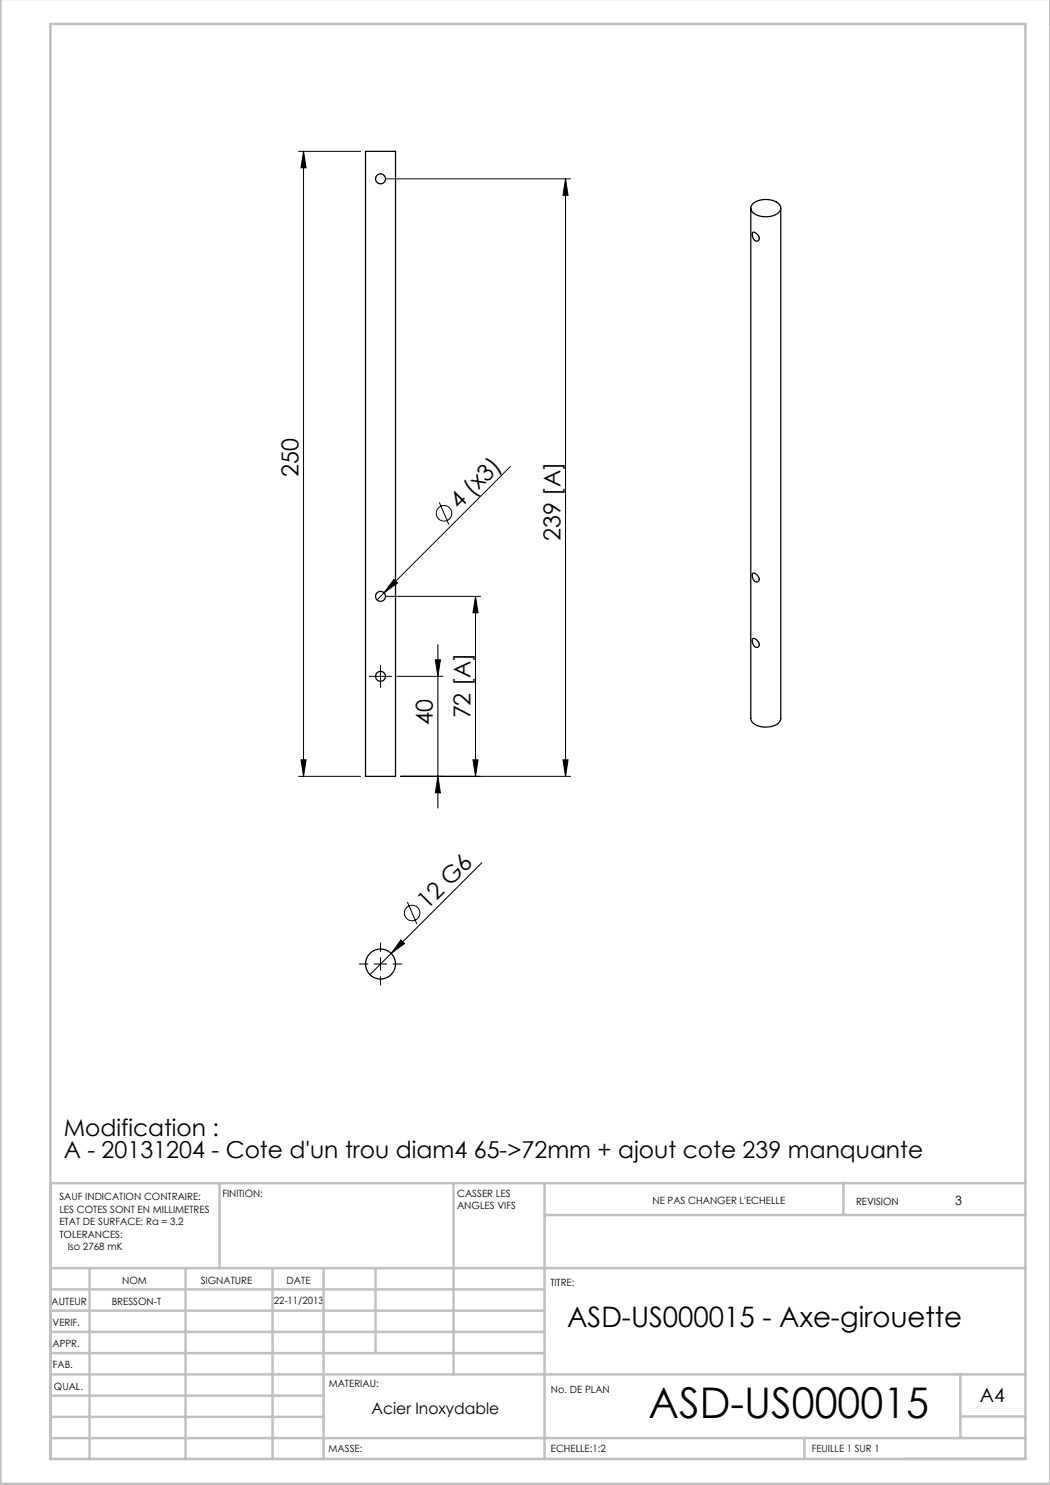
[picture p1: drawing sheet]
<svg xmlns="http://www.w3.org/2000/svg" width="210mm" height="297mm" viewBox="0 0 210 297" stroke-linecap="round" stroke-linejoin="round" font-family="sans-serif">
<g fill="none" stroke="#000" stroke-width=".2">
<path d="M59.7 30.3h12.4M60.7 30.3v125M60.7 30.3l.5 3.3h-1zM77.1 35.8h37M113.1 35.8v119.5M113.1 35.8l.5 3.3h-1zM102.1 93.3l-26.7 26.7M77.1 119.3h19M78.8 115.9l.7 .7-2.7 2zM87.9 100.5l1.8 4.4M95.1 119.3l.5 3.3h-1zM95.1 119.3v36"/>
<path d="M74.9 135.3h2.5M76.1 134v2.5M79.4 135.3h9.2M87.1 132h1l-.5 3.3zM87.6 128.9v32.7M59.7 155.3h12.4M60.2 152h1l-.5 3.3zM87.6 155.3l.5 3.3h-1zM94.6 152h1l-.5 3.3zM112.6 152h1l-.5 3.3zM114.1 155.3h-34M96.4 172.5l-22.4 22.4"/>
<path d="M74.9 192.8h2.5M76.1 191.6v2.5M80.2 188l.7 .7-2.7 2zM81.5 180.4l1.9 4.4"/>
<circle cx="88.8" cy="102.7" r="1.56"/>
<circle cx="82.4" cy="182.6" r="1.56"/>
</g>
<path d="M74.9 135.3h-1M76.1 134v-1M76.1 136.5v1M77.4 135.3h1M73.6 192.8h-1.7M76.1 190.3v-1.7M76.1 195.3v1.8M78.6 192.8h1.8" fill="none" stroke="#000" stroke-width=".2" stroke-dasharray="30.5 1.3 1.3 1.3"/>
<g fill="none" stroke="#c0c0c0" stroke-width=".5">
<path d="M.1 -.1v296.9h210M10.1 236.6h195M43.9 236.6v17M90.7 236.6v38.3M108.9 236.6v55.3M168.7 236.5v6.4M10.1 253.6h195M10.1 257.9h98.8M17.9 253.6v38.3M37.1 253.6v38.3M54.5 253.6v38.3M64.7 253.6v38.3"/>
<path d="M75.1 253.6v17M108.9 243h96.2M10.1 270.6h98.8M10.1 266.4h98.8M10.1 262.1h98.8M10.1 279.1h54.6M10.1 274.9h195M192.1 274.8v12.7M10.1 291.8h195v-287h-195v287.1M10.1 287.6h195M10.1 283.4h54.6M160.9 287.5v4.3"/>
<path d="M192.1 283.3h13"/>
</g>
<g fill="#000">
<path d="M78.8 115.9l.7 .7-2.7 2zM80.2 188l.7 .7-2.7 2z"/>
<path d="M113.1 35.8l.5 3.3h-1zM112.6 152h1l-.5 3.3z"/>
<path d="M87.6 155.3l.5 3.3h-1zM87.1 132h1l-.5 3.3zM60.2 152h1l-.5 3.3zM60.7 30.3l.5 3.3h-1zM94.6 152h1l-.5 3.3zM95.1 119.3l.5 3.3h-1z"/>
</g>
<g fill="none" stroke="#000" stroke-width=".25">
<path d="M73.1 30.3h6v125h-6zM150.2 41.6v102.1a2.02 2.02 0 0 0 1.9 1.6 3.7 3.7 0 0 0 4-1.2l.1-102.5M150.5 40.8a4.2 4.2 0 0 1 5.4 .1 1.34 1.34 0 0 1-.9 2.1 4.2 4.2 0 0 1-4.7-.8 1.09 1.09 0 0 1 .2-1.4zM150.6 46.4a1.36 1.36 0 0 1 1.2 1.5 .65 .65 0 0 1-.7 .3 .65 .65 0 0 1-.5-.6l-.1-.6zM150.6 114.6a1.36 1.36 0 0 1 1.2 1.5 .65 .65 0 0 1-.7 .3 .65 .65 0 0 1-.5-.6l-.1-.6zM150.6 127.7a1.36 1.36 0 0 1 1.2 1.5 .65 .65 0 0 1-.7 .3 .65 .65 0 0 1-.5-.6l-.1-.7z"/>
<circle cx="76.1" cy="35.8" r="1"/>
<circle cx="76.1" cy="119.3" r="1"/>
<circle cx="76.1" cy="135.3" r="1"/>
<circle cx="76.1" cy="192.8" r="3"/>
</g>
<text font-size="8.5" x="129.7" y="283.5">ASD-US000015</text>
<text font-size="5.6" x="113.4" y="265.3">ASD-US000015 - Axe-girouette</text>
<g font-size="4.7">
<text x="59.7" y="95.4" transform="rotate(-90 59.7 95.4)">250</text>
<text x="91.8" y="102.1" transform="rotate(-45 91.8 102.1)">4 (x3)</text>
<text x="112.1" y="108.2" transform="rotate(-90 112.1 108.2)">239 [A]</text>
<text x="94.1" y="143.7" transform="rotate(-90 94.1 143.7)">72 [A]</text>
<text x="86.6" y="145.1" transform="rotate(-90 86.6 145.1)">40</text>
<text x="85.5" y="182" transform="rotate(-45 85.5 182)">12 G6</text>
<text x="12.7" y="227.2">Modification :</text>
<text x="12.7" y="231.7">A - 20131204 - Cote d'un trou diam4 65-&gt;72mm + ajout cote 239 manquante</text>
</g>
<text font-size="3.9" x="196" y="280.4">A4</text>
<text font-size="3.2" x="74.3" y="282.8">Acier Inoxydable</text>
<text font-size="2.5" x="191.1" y="240.9">3</text>
<g font-size="2">
<text x="44.5" y="239.5">FINITION:</text>
<text x="91.4" y="239.4">CASSER LES</text>
<text x="11.9" y="240.1">SAUF INDICATION CONTRAIRE:</text>
<text x="11.9" y="242.6">LES COTES SONT EN MILLIMETRES</text>
<text x="11.9" y="245.1">ETAT DE SURFACE: Ra = 3.2</text>
<text x="91.4" y="241.9">ANGLES VIFS</text>
<text x="130.5" y="240.8">NE PAS CHANGER L'ECHELLE</text>
<text x="171.2" y="241">REVISION</text>
<text x="11.9" y="247.6">TOLERANCES:</text>
<text x="13.5" y="250.1">Iso 2768 mK</text>
<text x="24.4" y="256.9">NOM</text>
<text x="40.1" y="256.8">SIGNATURE</text>
<text x="57.3" y="256.8">DATE</text>
<text x="110.1" y="257.1">TITRE:</text>
<text x="10.3" y="260.9">AUTEUR</text>
<text x="22.3" y="261">BRESSON-T</text>
<text x="54.8" y="260.8">22-11/2013</text>
<text x="10.5" y="269.3">APPR.</text>
<text x="10.5" y="265.2">VERIF.</text>
<text x="10.6" y="273.6">FAB.</text>
<text x="10.8" y="278">QUAL.</text>
<text x="65.8" y="277.4">MATERIAU:</text>
<text x="110.2" y="278.5">No. DE PLAN</text>
<text x="65.7" y="290.4">MASSE:</text>
<text x="110.2" y="290.5">ECHELLE:1:2</text>
<text x="162.4" y="290.4">FEUILLE 1 SUR 1</text>
</g>
</svg>
